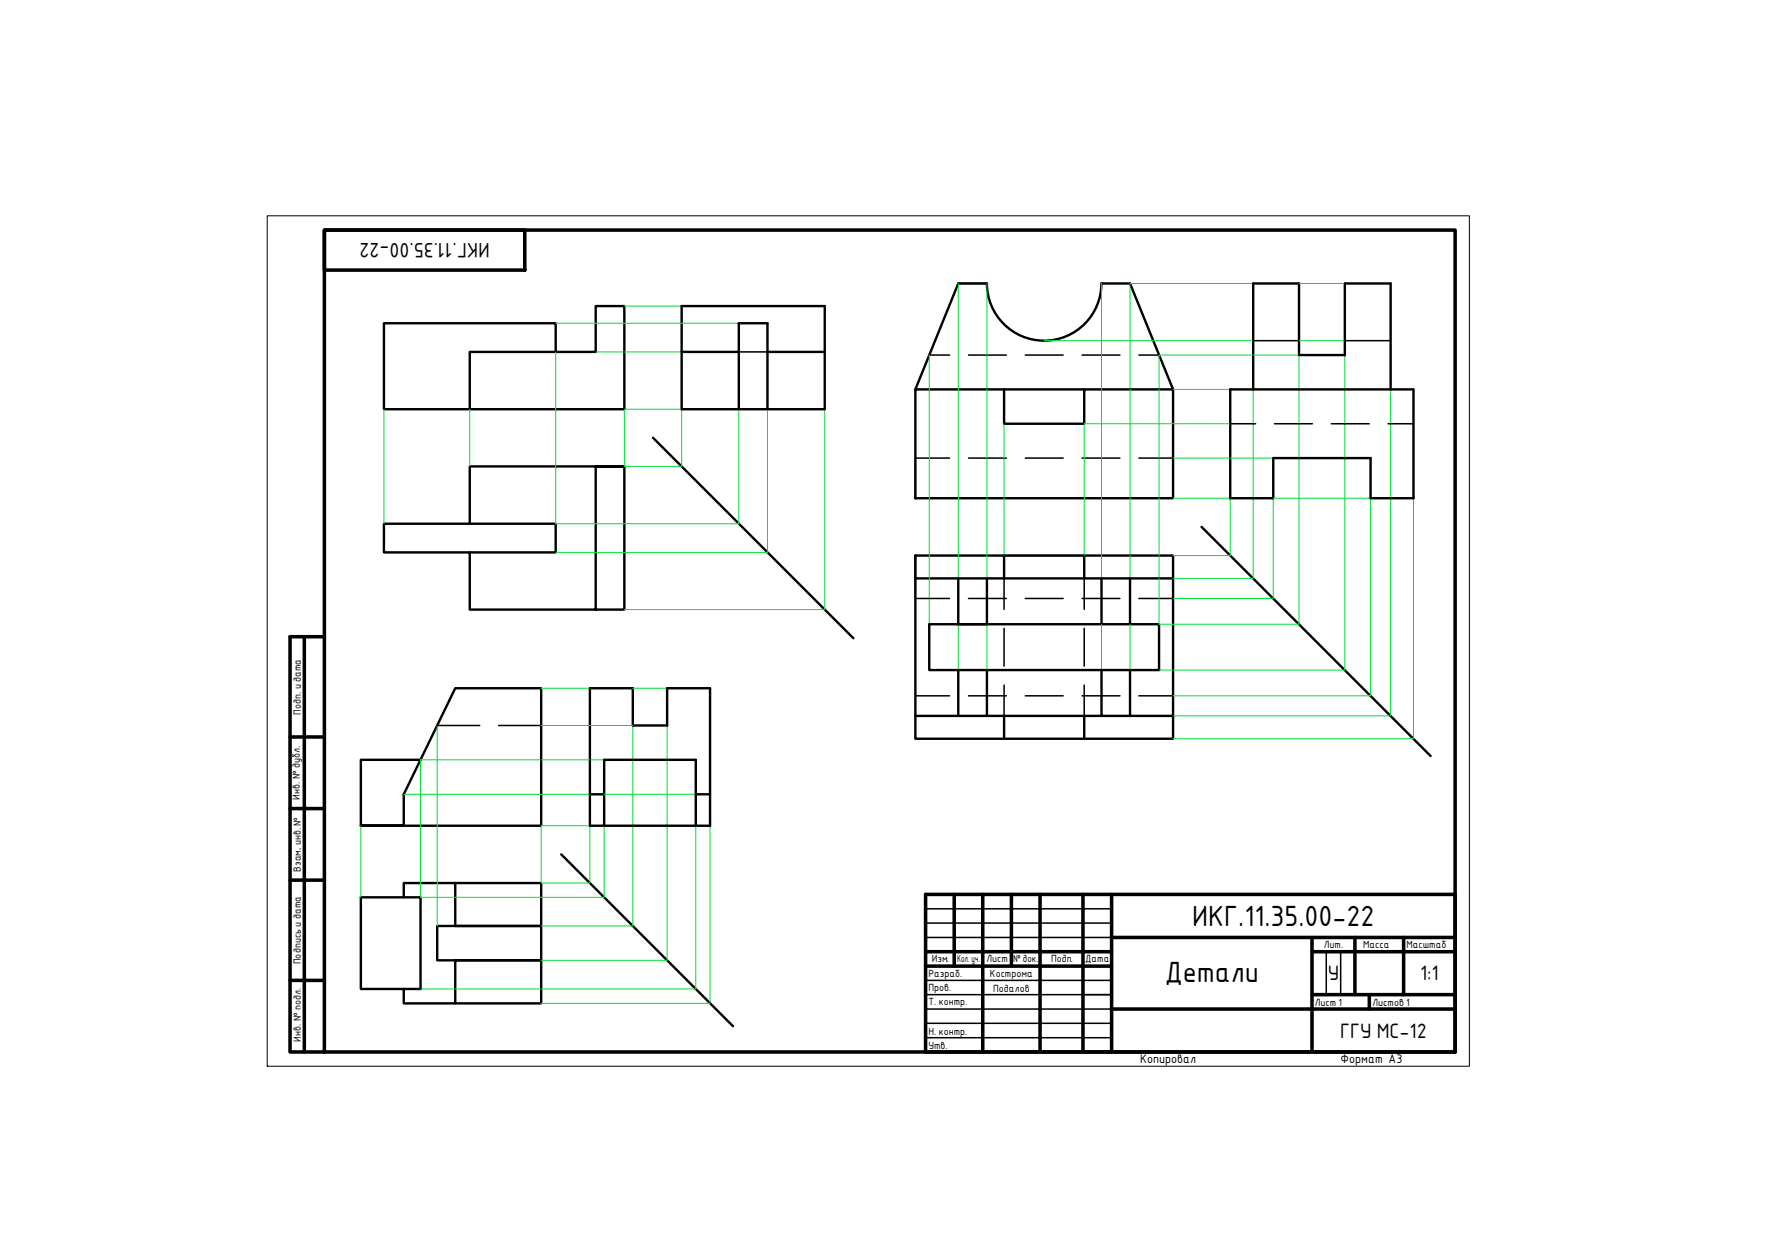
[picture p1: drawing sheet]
<svg xmlns="http://www.w3.org/2000/svg" width="297mm" height="210mm" viewBox="0 0 297 210" stroke-linecap="round" stroke-linejoin="round" font-family="sans-serif">
<g fill="none" stroke="#000" stroke-width=".4">
<path d="M78.8 59h21.1v-7.7h4.8v17.3h-25.9zM93.2 59v-4.8h-28.8v14.4h14.4M114.3 51.3h24v17.3h-24zM114.3 59h9.6M128.7 59h9.6M104.7 78.2h-4.8v24h4.8v-24h-25.9v9.6h-14.4v4.8h14.4v9.6h21.1M109.5 73.4l33.6 33.6M123.9 68.6v-14.4h4.8v14.4M153.5 65.3h14.9v5.7h13.4v-5.7h15v18.2h-43.3zM153.5 65.3l7.2-17.8h4.8a9.6 9.6 0 0 0 9.6 9.6 9.6 9.6 0 0 0 9.6-9.6h4.8l7.3 17.8M168.4 65.3h13.4M206.3 65.3h30.8v18.2h-7.2v-6.7h-16.3v6.7h-7.3z"/>
<path d="M210.2 65.3v-17.8h7.7v12h7.7v-12h7.6v17.8M78.8 87.8h14.4v4.8h-14.4M153.5 93.1h43.3v30.8h-43.3zM160.7 97v7.7h4.8v-7.7M168.4 93.1v3.9h-14.9M168.4 97h13.4M181.8 93.1v3.9h15M184.7 97v7.7M189.5 97v7.7M201.5 88.3l38.5 38.5M76.4 115.4h14.4v23h-30.3h7.2v-5.2zM98.9 115.4h7.2v6.2h5.8v-6.2h7.2v23h-20.2z"/>
<path d="M155.9 104.7h38.5v7.6h-38.5zM160.7 112.3v7.7M165.5 112.3v7.7h-4.8M184.7 112.3v7.7h4.8v-7.7M70.5 127.4h-10v11M98.9 133.2h2.4M101.3 138.4v-11h15.4v11M116.7 133.2h2.4M153.5 120h7.2M165.5 120h19.2M168.4 120v3.9M181.8 120v3.9"/>
<path d="M189.5 120h7.3M60.5 150.4h7.2v-2.4h23.1v7.2h-17.5v5.8h17.5v7.2h-23.1v-2.4h-7.2zM67.7 150.4h2.8v15.4h-2.8M76.4 148v7.2h14.4v5.8h-14.4v7.2M94.1 143.2l28.8 28.8"/>
</g>
<g fill="none" stroke="#00dd37" stroke-width=".17">
<path d="M93.2 59v28.8h30.7v-19.2M93.2 54.2h30.7M99.9 59h14.4M104.7 51.3h9.6M155.9 59.5v45.2M160.7 47.5v49.5M165.5 47.5v49.5M175.1 57.1h35.1M184.7 47.5v49.5M194.4 59.5h23.5v45.2h-23.5zM210.2 47.5h-20.7v49.5M217.9 47.5h7.7"/>
<path d="M217.9 57.1h7.7M225.6 59.5v52.8h-31.2M64.4 68.6v19.2M78.8 68.6v9.6M104.7 68.6h9.6v9.6h-9.6zM128.7 68.6v24h-35.5M138.3 68.6v33.6h-33.6M168.4 71v22.1M196.8 65.3h9.5M196.8 76.8h16.8M206.3 71h-24.5v22.1M210.2 65.3v31.7h-13.4"/>
<path d="M233.2 65.3v54.7h-36.4M196.8 83.5h9.5v9.6h-9.5M237.1 83.5v40.4h-40.3M90.8 115.4h8.1M106.1 115.4h5.8M160.7 104.7v7.6M165.5 104.7v7.6M184.7 104.7v7.6M189.5 104.7v7.6M196.8 100.3h16.8v-16.8h16.3v33.2h-33.1M60.5 138.4v12M67.7 133.2h31.2"/>
<path d="M73.3 121.6v33.6M90.8 138.4h8.1v9.6h-8.1zM90.8 121.6h15.3v33.6h-15.3M101.3 127.4h-30.8v23h30.8v-12M101.3 133.2h15.4M111.9 121.6v39.4h-21.1M116.7 138.4v27.4h-46.2M119.1 138.4v29.8h-28.3"/>
</g>
<g fill="none" stroke="#000" stroke-width=".25">
<path d="M123.9 59h4.8M155.9 59.5h3.4M162.4 59.5h6.4M172 59.5h6.3M181.5 59.5h6.3M191 59.5h3.4M210.2 57.1h7.7M225.6 57.1h7.6M153.5 76.8h5.8M162.4 76.8h6.4M172 76.8h6.3M181.5 76.8h6.3"/>
<path d="M191 76.8h5.8M206.3 71h4.3M213.8 71h6.3M223.3 71h6.3M232.8 71h4.3M168.4 97v5.2M181.8 97v5.2M153.5 100.3h5.8M153.5 116.7h5.8M162.4 100.3h6.4M162.4 116.7h6.4M168.4 105.3v6.4"/>
<path d="M168.4 114.9v5.1M172 100.3h6.3M172 116.7h6.3M181.5 100.3h6.3M181.5 116.7h6.3M181.8 105.3v6.4M181.8 114.9v5.1M191 100.3h5.8M191 116.7h5.8M73.3 121.6h7.2M83.6 121.6h7.2"/>
</g>
<!-- layer: 0 -->
<g fill="none" stroke="#000" stroke-width=".25">
<path d="M160.7 47.5h4.8M153.5 76.8v6.7M153.5 93.1v7.2M168.4 93.1h13.4M196.8 100.3v16.4M155.2 152.4h31.2M155.2 154.8h31.2M155.2 157.2h31.2M222.4 159.6v7.2M224.9 159.6v7.2M155.2 164.4h31.2M155.2 166.8h31.2"/>
<path d="M155.2 169.2h31.2M155.2 171.6h31.2M155.2 174h31.2"/>
</g>
<g fill="none" stroke="#000" stroke-width=".59">
<path d="M54.4 38.6h189.7v137.8h-189.7zM54.4 38.6h33.6v6.7h-33.6zM51 106.8v69.6M54.4 106.8h-5.8v69.6h5.8M48.6 123.6h5.8M48.6 135.6h5.8M48.6 147.6h5.8M155.2 150h88.9v26.4h-88.9zM155.2 159.6h31.2M160 150v12M164.8 150v26.4M169.6 150v12"/>
<path d="M174.4 150v26.4M181.6 150v26.4M186.4 157.2h57.7M186.4 150v26.4M220.1 159.6h24M220.1 157.2v19.2M227.3 157.2v9.6M235.4 157.2v9.6M48.6 164.4h5.8M155.2 162h31.2M186.4 169.2h57.7M220.1 166.8h24"/>
<path d="M229.7 166.8v2.4"/>
</g>
<path d="M54.4 106.8v69.6" fill="none" stroke="#000" stroke-width=".3"/>
<path d="M44.8 36.2h201.7v142.6h-201.7z" fill="none" stroke="#000" stroke-width=".17"/>
<g font-size="4.7">
<text x="200" y="155.2">ИКГ.11.35.00-22</text>
<text x="195.4" y="164.6">Детали</text>
</g>
<g font-size="3.4">
<text x="82.1" y="40.7" transform="rotate(180 82.1 40.7)">ИКГ.11.35.00-22</text>
<text x="222.7" y="164.4">У</text>
<text x="238.2" y="164.4">1:1</text>
<text x="224.8" y="174">ГГУ МС-12</text>
</g>
<g font-size="2">
<text x="191.2" y="178.3">Копировал</text>
<text x="224.9" y="178.3">Формат A3</text>
</g>
<g font-size="1.7">
<text x="50.4" y="119.8" transform="rotate(-90 50.4 119.8)">Подп. и дата</text>
<text x="50.3" y="134.1" transform="rotate(-90 50.3 134.1)">Инв. № дубл.</text>
<text x="50.4" y="142.5" transform="rotate(-90 50.4 142.5)">.</text>
<text x="50.4" y="146.1" transform="rotate(-90 50.4 146.1)">Взам. инв. №</text>
<text x="50.4" y="161.7" transform="rotate(-90 50.4 161.7)">Подпись и дата</text>
<text x="156.3" y="161.4">Изм.</text>
<text x="160.5" y="161.4">Кол. уч.</text>
<text x="165.4" y="161.4">Лист</text>
<text x="169.9" y="161.4">№ док.</text>
<text x="176.3" y="161.4">Подп.</text>
<text x="182" y="161.3">Дата</text>
<text x="222" y="159">Лит.</text>
<text x="228.6" y="159">Масса</text>
<text x="235.9" y="159">Масштаб</text>
<text x="155.7" y="163.8">Разраб.</text>
<text x="155.7" y="166.2">Пров.</text>
<text x="166" y="163.9">Кострома</text>
<text x="166.6" y="166.3">Подалов</text>
<text x="155.7" y="173.5">Н. контр.</text>
<text x="155.7" y="168.6">Т. контр.</text>
<text x="220.5" y="168.7">Лист 1</text>
<text x="230.2" y="168.7">Листов 1</text>
<text x="50.4" y="174.7" transform="rotate(-90 50.4 174.7)">Инв. № подл.</text>
<text x="155.7" y="175.9">Утв.</text>
</g>
</svg>
